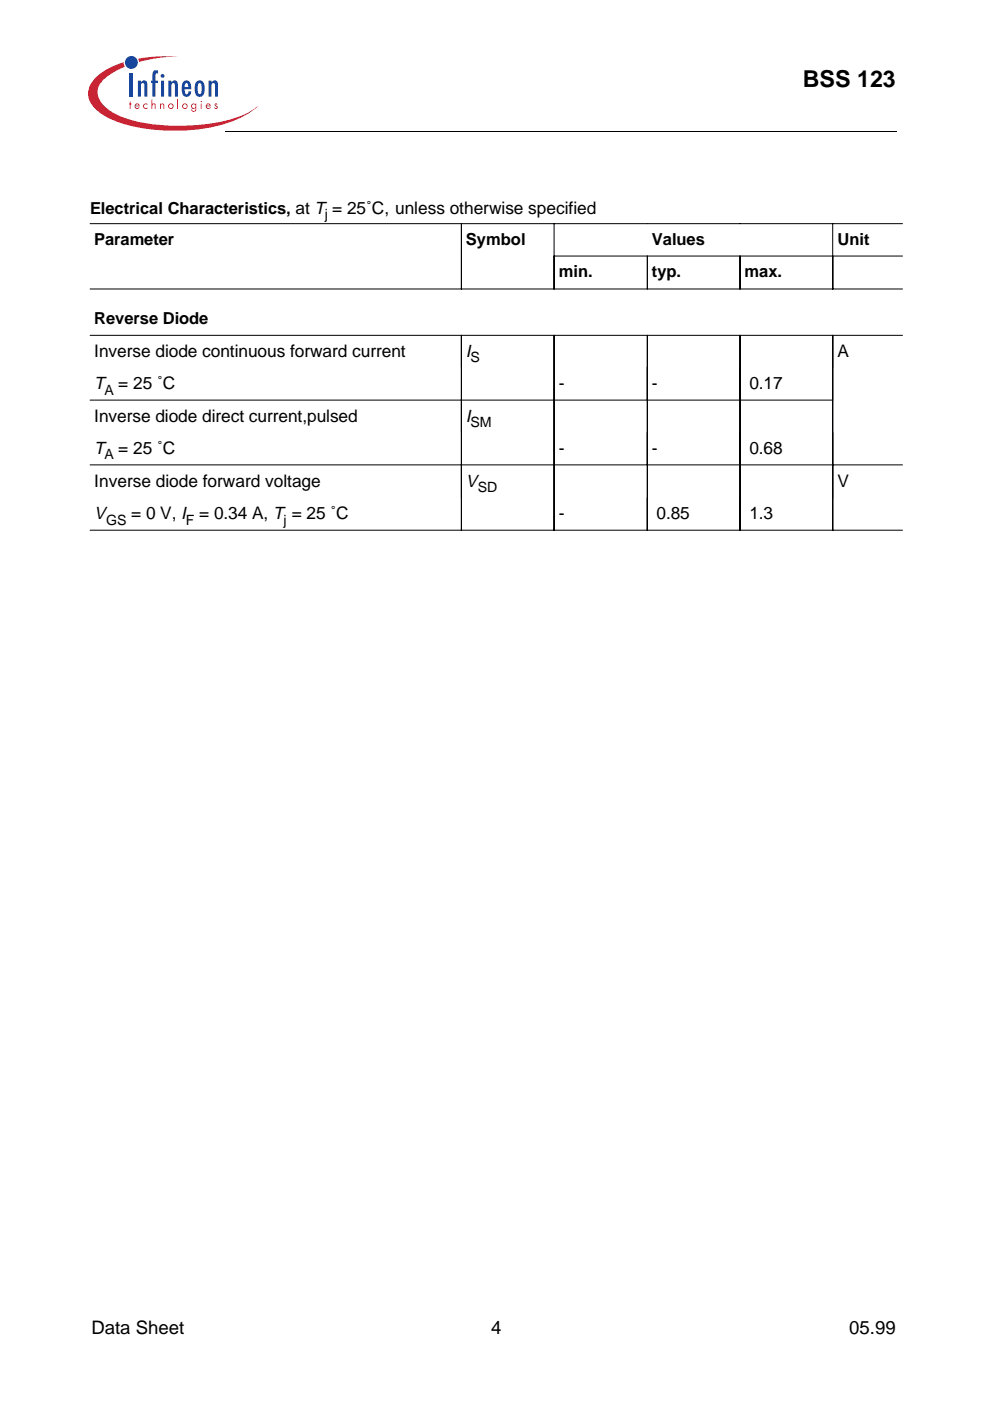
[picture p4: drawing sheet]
<svg xmlns="http://www.w3.org/2000/svg" width="210mm" height="297mm" viewBox="0 0 210 297" stroke-linecap="round" stroke-linejoin="round" font-family="sans-serif">
<g fill="#c82434">
<path d="M27.5 21.5h.2v.5h.2v.1h-.2v1h-.2v-1h-.1z"/>
<path d="M30.5 22.1l.6-.1h.2v.3a.41 .41 0 0 0-.7-.1 .41 .41 0 0 0 .1 .6 .41 .41 0 0 0 .6-.1v.3a.6 .6 0 0 1-.8-.1 .6 .6 0 0 1 0-.8z"/>
<path d="M32.1 21.1h.2v1l.3-.2 .4 .3v.9h-.2v-.8l-.2-.2-.3 .2v.8h-.2z"/>
<path d="M33.9 22h.2v.1l.3-.2 .3 .1 .1 1.1h-.2v-.8l-.2-.2-.3 .2v.8h-.2z"/>
<path d="M37.6 21.1h.2v2h-.2z"/>
<path d="M45.5 22.1a.33 .33 0 0 1 .6 0h-.4v.2a.4 .4 0 0 1 .5 .4 .4 .4 0 0 1-.3 .4 .4 .4 0 0 1-.5-.3l.5 .1v-.3a.4 .4 0 0 1-.4-.5z"/>
<path d="M29.3 12.4a35.9 35.9 0 0 1 8.6-.4 31.2 31.2 0 0 0-8.4 1.1z"/>
<path d="M20.3 16.4a14.5 14.5 0 0 1 5.9-3.2l.3 1a9.8 9.8 0 0 0-5.6 4.3 4 4 0 0 0 1.6 4.3 20.3 20.3 0 0 0 11.2 3.7 39 39 0 0 0 18.3-2.3l2.6-1.7a19.1 19.1 0 0 1-10.1 4.6 40.7 40.7 0 0 1-19.8-1.4 9.9 9.9 0 0 1-5.6-4.2 4.3 4.3 0 0 1 1.2-5.1z"/>
<path d="M28.8 22.3l.3-.2 .3 .3h-.7zM28.7 22.1a.59 .59 0 0 0 0 .9 .59 .59 0 0 0 .9-.2l-.2-.1-.2 .2a.37 .37 0 0 1-.5-.3h.9a.54 .54 0 0 0-.3-.6 .54 .54 0 0 0-.6 .1z"/>
<path d="M35.8 22.5a.41 .41 0 0 1 .8 0 .41 .41 0 0 1-.8 0zM35.6 22.5a.6 .6 0 0 0 1.2 0 .6 .6 0 0 0-1.2 0z"/>
<path d="M38.8 22.5a.41 .41 0 0 1 .8 0 .41 .41 0 0 1-.8 0zM38.6 22.5a.6 .6 0 0 0 1.2 0 .6 .6 0 0 0-1.2 0z"/>
<path d="M40.7 22.5a.4 .4 0 0 1 .8 0 .4 .4 0 0 1-.8 0zM40.6 22.1a.57 .57 0 0 0 0 .8 .57 .57 0 0 0 .8 0 .44 .44 0 0 1-.1 .5 .44 .44 0 0 1-.4 .1l-.2-.3h-.2a.56 .56 0 0 0 .7 .5 .56 .56 0 0 0 .4-.7v-1h-.2v.1l-.4-.2z"/>
<path d="M42.6 22h.2v1.1h-.2zM42.5 21.5a.15 .15 0 0 1 .3 0 .15 .15 0 0 1-.3 0z"/>
<path d="M43.9 22.3l.3-.2 .3 .3h-.7zM43.8 22.1a.59 .59 0 0 0 0 .9 .59 .59 0 0 0 .9-.2l-.2-.1-.2 .2a.37 .37 0 0 1-.5-.3h.9a.54 .54 0 0 0-.3-.6 .54 .54 0 0 0-.6 .1z"/>
</g>
<g fill="#18469d">
<path d="M27.5 15.4h.7v5.1h-.7z"/>
<path d="M29.2 17.1h.7v.4a.77 .77 0 0 1 1-.4 .77 .77 0 0 1 .3 1.1v2.3h-.6v-2.6l-.4-.3a.58 .58 0 0 0-.3 .8v2.1h-.7z"/>
<path d="M32.5 15.1l.6-.2 .4 .1v.6l-.3-.1-.2 .3v1.3h.5v.5h-.5v2.9h-.7v-2.9h-.3v-.5h.3v-1.4z"/>
<path d="M35.7 17.1h.6v.4a.77 .77 0 0 1 1.1-.4 .77 .77 0 0 1 .3 1.1v2.3h-.6v-2.6l-.4-.3a.58 .58 0 0 0-.4 .8v2.1h-.6z"/>
<path d="M44.2 17.1h.6v.4a.77 .77 0 0 1 1.1-.4 .77 .77 0 0 1 .3 1.1v2.3h-.6v-2.6l-.4-.3a.58 .58 0 0 0-.4 .8v2.1h-.6z"/>
<path d="M34.2 17.1h.6v3.4h-.6zM34.1 16.1a.42 .42 0 0 1 .8 0 .42 .42 0 0 1-.8 0z"/>
<path d="M39.3 17.7l.2-.1a.73 .73 0 0 1 .4 .9h-.7zM39.1 17.2a2.68 2.68 0 0 0 0 3.2 1 1 0 0 0 1-.1 1 1 0 0 0 .4-1h-.5l-.2 .6-.2 .1a.98 .98 0 0 1-.4-1.1l1.4-.1a1.54 1.54 0 0 0-1.1-1.8z"/>
<path d="M42.1 17.8l.2-.2a1.27 1.27 0 0 1 .5 1.5l-.2 .7-.3 .2a1.27 1.27 0 0 1-.4-1.5zM41.5 17.5l-.2 1.3a1.47 1.47 0 0 0 1 1.7 1.31 1.31 0 0 0 1.1-1.7 1.48 1.48 0 0 0-1.1-1.8l-.4 .2z"/>
<circle cx="27.9" cy="13.2" r="1.37"/>
</g>
<g fill="#000">
<path d="M47.8 27.8l.1 .1z" fill-rule="evenodd"/>
<path d="M190 27.8v.1z" fill-rule="evenodd"/>
</g>
<path d="M47.9 27.8h142.1" fill="none" stroke="#000" stroke-width=".21"/>
<path d="M15.1 40.4h179.1v233.6h-179.1z" fill-rule="evenodd" fill="#fff"/>
<path d="M15.1 40.4h179.1v233.6h-179.1z" fill="#fff"/>
<path d="M19.1 47.4h78.7v13.9h19.7v-13.9M156.9 54.3v7M176.6 47.4v13.9h-39.4v-7v7h-19.7v-7h73.9M176.6 54.3v7h14.8M191.4 47.4h-93.6v13.9h-78.7M19.1 71.1h172.3M176.6 71.1v41.3M19.1 98.6h78.7v13.8h19.7v-41.3v13.7h19.7v13.8h19.7v13.8h19.7M19.1 84.8h78.7v13.8h19.7v13.8h19.7v-41.3v13.7h19.7v13.8h34.5M176.6 84.8h-19.7v-13.7v41.3h-19.7v-13.8h-19.7v-13.8h-19.7v-13.7v41.3h-78.7M176.6 112.4h14.8" fill="none" stroke="#000" stroke-width=".21"/>
<text font-size="4.9" x="170.2" y="18.5">BSS 123</text>
<g font-size="3.9">
<text x="19.4" y="282.9">Data Sheet</text>
<text x="104.1" y="282.9">4</text>
<text x="180.1" y="282.9">05.99</text>
</g>
<g font-size="3.7">
<text x="20" y="75.7">Inverse diode continuous forward current</text>
<text x="98.8" y="75.7">I</text>
<text x="177.6" y="75.7">A</text>
<text x="20" y="82.6">T</text>
<text x="25.1" y="82.6">= 25 ˚C</text>
<text x="118.5" y="82.6">-</text>
<text x="138.2" y="82.6">-</text>
<text x="158.9" y="82.6">0.17</text>
<text x="20" y="89.4">Inverse diode direct current,pulsed</text>
<text x="98.8" y="89.4">I</text>
<text x="20" y="96.3">T</text>
<text x="25.1" y="96.3">= 25 ˚C</text>
<text x="118.5" y="96.3">-</text>
<text x="138.2" y="96.3">-</text>
<text x="158.9" y="96.3">0.68</text>
<text x="20" y="103.2">Inverse diode forward voltage</text>
<text x="98.8" y="103.2">V</text>
<text x="177.6" y="103.2">V</text>
<text x="20" y="110.1">V</text>
<text x="27.8" y="110.1">= 0 V, I</text>
<text x="42.3" y="110.1">= 0.34 A, T = 25 ˚C</text>
<text x="118.5" y="110.1">-</text>
<text x="139.2" y="110.1">0.85</text>
<text x="158.9" y="110.1">1.3</text>
</g>
<g font-size="3.5">
<text x="19.1" y="45.3">Electrical Characteristics, at T = 25˚C, unless otherwise specified</text>
<text x="20" y="52">Parameter</text>
<text x="98.8" y="52">Symbol</text>
<text x="138.2" y="52">Values</text>
<text x="177.6" y="52">Unit</text>
<text x="118.5" y="58.8">min.</text>
<text x="138.2" y="58.8">typ.</text>
<text x="157.9" y="58.8">max.</text>
<text x="20" y="68.7">Reverse Diode</text>
</g>
<g font-size="3">
<text x="68.9" y="46.4">j</text>
<text x="99.8" y="76.7">S</text>
<text x="22.2" y="83.7">A</text>
<text x="99.8" y="90.5">SM</text>
<text x="22.2" y="97.4">A</text>
<text x="101.3" y="104.3">SD</text>
<text x="22.5" y="111.3">GS</text>
<text x="39.4" y="111.3">F</text>
<text x="60.1" y="111.3">j</text>
</g>
</svg>
